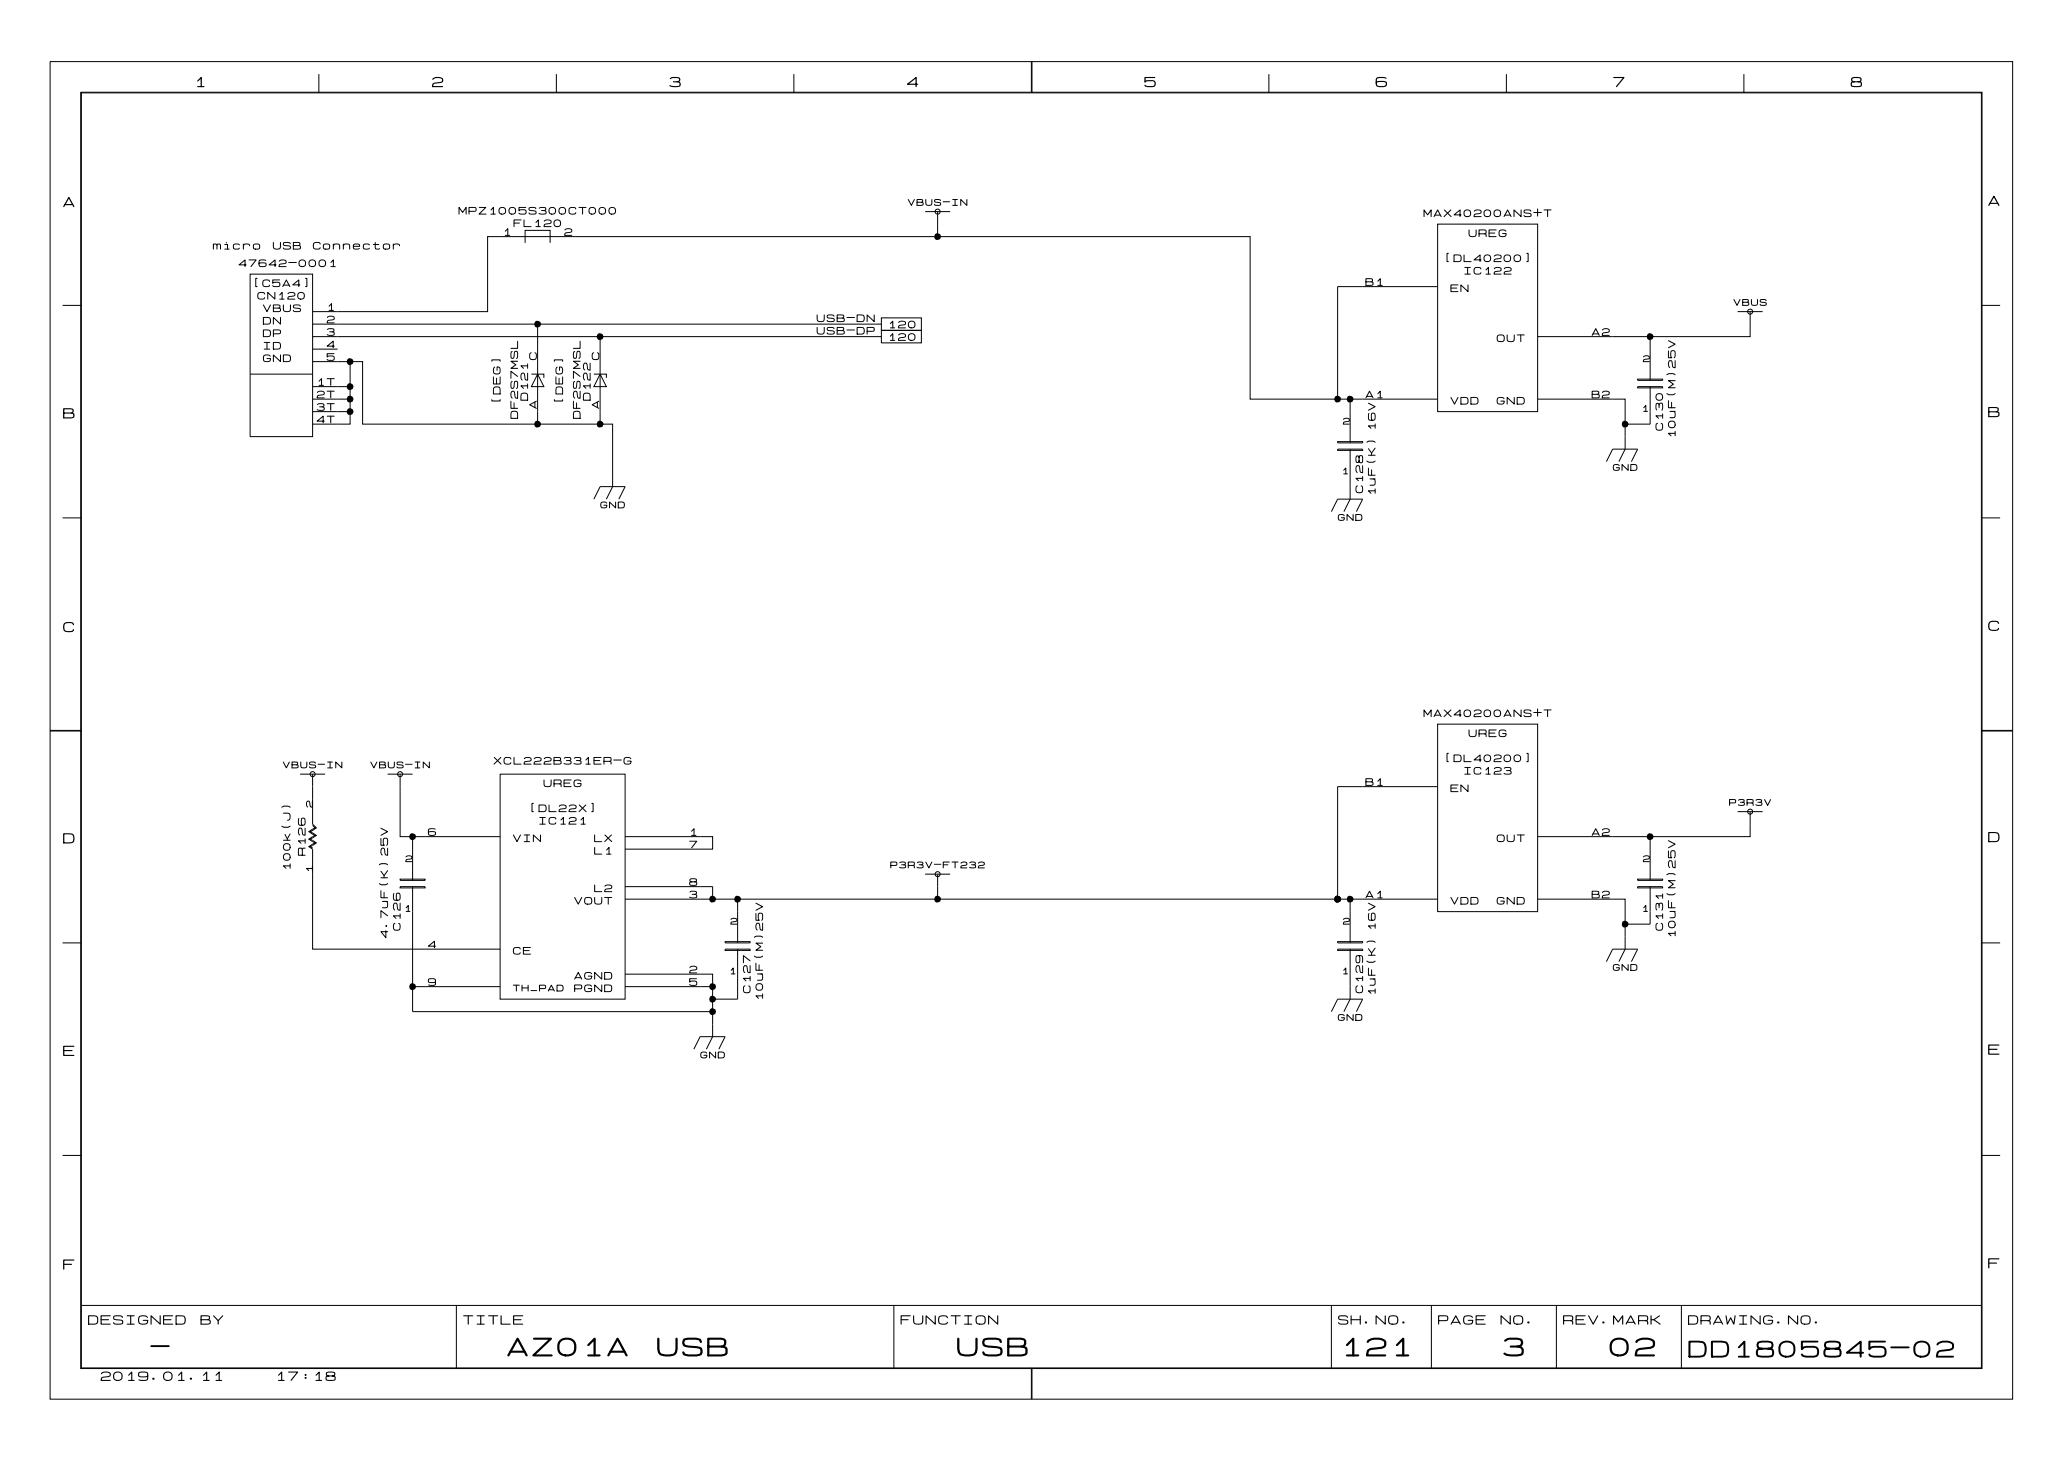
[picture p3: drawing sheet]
<svg xmlns="http://www.w3.org/2000/svg" width="297mm" height="210mm" viewBox="0 0 297 210" stroke-linecap="round" stroke-linejoin="round" font-family="sans-serif">
<g fill="none" stroke="#000" stroke-width=".14">
<path d="M7.2 8.9h282v192.1h-282zM11.6 13.3h273.2v183.3h-273.2zM11.7 13.3h273v183.2h-273zM45.8 10.6v2.7M79.9 10.6v2.7M114.1 10.6v2.7M148.2 8.9v4.4M148.3 8.9v4.4M182.3 10.6v2.7M216.4 10.6v2.7M250.6 10.6v2.7M35.9 39.4h9v23.3h-9z"/>
<path d="M71.9 34h-1.8v10.8h-21.6M75.4 34.9v-1.8h3.6v1.8M132.9 30.4h3.6M134.7 32.2v1.8h-62.8M134.7 34h44.9v23.3h27M134.7 30.4v1.8M206.6 32.2h14.3v26.9h-14.3zM9 43.9h2.7M35.9 53.8h9M44.9 48.4h80.8M44.9 55.5h5.4v5.4h-5.4M44.9 52h7.2v8.9h35.9v9l-.9 1.8"/>
<path d="M44.9 50.2h3.6M44.9 46.6h3.6M44.9 44.8h3.6M44.9 57.3h5.4M44.9 59.1h5.4M48.5 46.6h78.1M50.3 52v3.5M76.3 53.8h1.8v.5M77.2 53.8l.9 1.7h-1.8zM77.2 46.6v14.3M85.3 53.8h1.8v.5M86.2 53.8l.9 1.7h-1.8z"/>
<path d="M86.2 48.4v12.5M125.7 48.4h.9M126.6 45.7h5.8v1.8h-5.8zM126.6 47.5h5.8v1.8h-5.8zM194 57.3v6.3M206.6 41.2h-14.4v16.1M220.9 57.3h12.6v7.2l-.9 1.8M235.3 55.5h3.6v.2h-3.6zM235.3 54.5h3.6v.1h-3.6zM237.1 48.4v6.2M237.1 55.5v5.4h-3.6M249.7 44.8h3.5"/>
<path d="M251.4 44.8v3.6h-30.5M284.7 43.9h2.7M9 74.4h2.7M85.3 71.7l.9-1.8h3.6l-.9 1.8M191.3 73.5l.9-1.8h3.6l-.9 1.8M192.2 64.5h3.6v.2h-3.6zM192.2 63.4h3.6v.2h-3.6zM194 64.5v7.2l-.9 1.8M230.8 66.3l.9-1.8h3.6l-.9 1.8M284.7 74.4h2.7M7.2 105h4.5M7.2 104.9h4.5"/>
<path d="M43.1 111.2h3.6M44.9 118.6l.4 .3-.9 .6 .9 .5-.9 .6 .9 .5-.9 .5 .5 .4v14.4h27M44.9 111.2v7.2l.6 .5-.9 .6 .9 .5-.9 .6 .9 .5-.9 .5 .3 .2M55.7 111.2h3.6M57.5 111.2v9h14.4M71.9 111.2h17.9v32.3h-17.9zM206.6 104h14.3v27h-14.3zM206.6 113h-14.4v16.2M249.7 116.6h3.5M251.4 116.6v3.6h-30.5M284.7 104.9h4.5M284.7 105h4.5"/>
<path d="M9 135.5h2.7M57.5 127.4h3.6v.2h-3.6zM57.5 126.3h3.6v.2h-3.6zM59.3 127.4v14.4M59.3 120.2v6.3M89.8 140h12.6v8.9l-.9 1.8M89.8 127.4h12.6v1.8M89.8 129.2h44.9M89.8 120.2h12.6v1.8h-12.6M104.2 136.4h3.6v.1h-3.6zM104.2 135.3h3.6v.2h-3.6zM106 136.4v7.1h-3.6"/>
<path d="M106 129.2v6.3M132.9 125.6h3.6M134.7 125.6v3.6h57.5M192.2 136.4h3.6v.1h-3.6zM192.2 135.3h3.6v.2h-3.6zM194 129.2v6.3M194 136.4v7.1l-.9 1.8M206.6 129.2h-14.4M220.9 129.2h12.6v7.2l-.9 1.8M230.8 138.2l.9-1.8h3.6l-.9 1.8M235.3 127.4h3.6v.2h-3.6zM235.3 126.3h3.6v.2h-3.6z"/>
<path d="M237.1 120.2v6.3M237.1 127.4v5.4h-3.6M284.7 135.5h2.7M71.9 141.8h-12.6v3.5h43.1M89.8 141.8h12.6M99.7 150.7l.9-1.8h3.6l-.9 1.8M191.3 145.3l.9-1.8h3.6l-.9 1.8M9 166h2.7M284.7 166h2.7M11.7 187.6h273M65.6 187.6v8.9M128.4 187.6v8.9"/>
<path d="M148.2 196.5v4.5M148.3 196.5v4.5M191.3 187.6v8.9M205.7 187.6v8.9M223.6 187.6v8.9M241.6 187.6v8.9"/>
<circle cx="134.7" cy="30.4" r=".36"/>
<circle cx="251.4" cy="44.8" r=".36"/>
<circle cx="44.9" cy="111.2" r=".36"/>
<circle cx="57.5" cy="111.2" r=".36"/>
<circle cx="251.4" cy="116.6" r=".36"/>
<circle cx="134.7" cy="125.6" r=".36"/>
</g>
<g fill="#000">
<path d="M134.4 33.6l.3-.1 .4 .2 .1 .3-.1 .3-.4 .2-.3-.1-.2-.3 .1-.3zM50 55.1h.3l.4 .2 .1 .2-.1 .4-.5 .1-.2-.1-.2-.2 .1-.3zM50 51.5h.3l.4 .2 .1 .3-.1 .3-.5 .1-.2-.1-.2-.2 .1-.3zM50 58.7l.3-.1 .4 .3 .1 .2-.1 .4-.5 .1-.2-.1-.2-.2 .1-.3zM50 56.9h.3l.4 .2 .1 .2-.1 .4-.5 .1-.2-.1-.2-.2 .1-.3zM76.9 46.2l.3-.1 .4 .2 .1 .3-.1 .3-.4 .2-.3-.1-.1-.3v-.3zM85.9 47.9h.3l.4 .2 .1 .3-.1 .3-.4 .2-.3-.1-.1-.3v-.3zM191.9 56.9h.3l.4 .2 .1 .2-.1 .4-.5 .1-.3-.1-.1-.2v-.3zM193.7 56.9h.3l.4 .2 .1 .2-.1 .4-.5 .1-.3-.1-.1-.2v-.3zM236.8 47.9h.3l.4 .2 .1 .3-.1 .3-.5 .2-.3-.1-.1-.3v-.3zM76.9 60.5l.3-.1 .4 .2 .1 .3-.1 .4-.4 .1-.3-.1-.1-.2v-.3zM85.9 60.5l.3-.1 .4 .2 .1 .3-.1 .4-.4 .1-.3-.1-.1-.2v-.3z"/>
<path d="M233.2 60.5l.3-.1 .4 .2 .1 .3-.1 .4-.5 .1-.2-.1-.2-.2v-.3zM59 119.8l.3-.1 .4 .2 .1 .3-.1 .3-.5 .2-.3-.1-.1-.3v-.3zM102.1 128.8l.3-.1 .4 .2 .1 .3-.1 .3-.5 .2-.2-.1-.2-.3v-.3zM105.7 128.8l.3-.1 .4 .2 .1 .3-.1 .3-.5 .2-.3-.1-.1-.3v-.3zM134.4 128.8l.3-.1 .4 .2 .1 .3-.1 .3-.4 .2-.3-.1-.2-.3 .1-.3zM191.9 128.8l.3-.1 .4 .2 .1 .3-.1 .3-.5 .2-.3-.1-.1-.3v-.3zM193.7 128.8l.3-.1 .4 .2 .1 .3-.1 .3-.5 .2-.3-.1-.1-.3v-.3zM233.2 132.4l.3-.1 .4 .2 .1 .3-.1 .3-.5 .2-.2-.1-.2-.3v-.3zM236.8 119.8l.3-.1 .4 .2 .1 .3-.1 .3-.5 .2-.3-.1-.1-.3v-.3zM59 141.3h.3l.4 .2 .1 .3-.1 .3-.5 .1-.3-.1-.1-.2v-.3zM102.1 143.1h.3l.4 .2 .1 .2-.1 .4-.5 .1-.2-.1-.2-.2v-.3zM102.1 141.3h.3l.4 .2 .1 .3-.1 .3-.5 .1-.2-.1-.2-.2v-.3z"/>
<path d="M102.1 144.9h.3l.4 .2 .1 .2-.1 .4-.5 .1-.2-.1-.2-.2v-.3z"/>
</g>
<g font-size="3.6">
<text x="72.8" y="195.4">AZ01A</text>
<text x="94.3" y="195.4">USB</text>
<text x="137.4" y="195.4">USB</text>
<text x="192.5" y="195.4">121</text>
<text x="215.9" y="195.4">3</text>
<text x="231.1" y="195.4">02</text>
</g>
<g font-size="3.2">
<text x="21.6" y="195.3">-</text>
<text x="242.5" y="195.5">DD1805845-02</text>
</g>
<g font-size="2">
<text x="27.9" y="12.8">1</text>
<text x="62" y="12.8">2</text>
<text x="96.1" y="12.8">3</text>
<text x="130.2" y="12.8">4</text>
<text x="164.3" y="12.8">5</text>
<text x="197.6" y="12.8">6</text>
<text x="231.7" y="12.8">7</text>
<text x="265.8" y="12.8">8</text>
<text x="285.6" y="29.8">A</text>
<text x="9" y="30">A</text>
<text x="9" y="60.4">B</text>
<text x="285.6" y="60.2">B</text>
<text x="9" y="91.1">C</text>
<text x="285.6" y="90.9">C</text>
<text x="9" y="121.4">D</text>
<text x="285.6" y="121.3">D</text>
<text x="9" y="152">E</text>
<text x="285.6" y="151.8">E</text>
<text x="9" y="182.7">F</text>
<text x="285.6" y="182.5">F</text>
</g>
<g font-size="1.8">
<text x="12.6" y="190.6">DESIGNED</text>
<text x="28.7" y="190.6">BY</text>
<text x="66.5" y="190.6">TITLE</text>
<text x="129.3" y="190.6">FUNCTION</text>
<text x="192.2" y="190.6">SH.NO.</text>
<text x="206.6" y="190.6">PAGE</text>
<text x="215.5" y="190.6">NO.</text>
<text x="224.5" y="190.6">REV.MARK</text>
<text x="242.5" y="190.6">DRAWING.NO.</text>
<text x="14.4" y="198.6">2019.01.11</text>
<text x="39.5" y="198.6">17:18</text>
</g>
<g font-size="1.4">
<text x="65.8" y="31">MPZ1005S300CT000</text>
<text x="72.2" y="34.1">1</text>
<text x="73.7" y="32.8">FL120</text>
<text x="81" y="34.1">2</text>
<text x="204.5" y="31.4">MAX40200ANS+T</text>
<text x="211" y="34.2">UREG</text>
<text x="30.5" y="36">micro</text>
<text x="34.2" y="38.6">47642-0001</text>
<text x="36.2" y="41.4">[C5A4]</text>
<text x="39.2" y="36">USB</text>
<text x="44.9" y="36">Connector</text>
<text x="196.1" y="41.2">B1</text>
<text x="207.4" y="37.8">[DL40200]</text>
<text x="210.2" y="39.6">IC122</text>
<text x="36.9" y="43.2">CN120</text>
<text x="37.7" y="45">VBUS</text>
<text x="37.7" y="46.8">DN</text>
<text x="46.9" y="46.6">2</text>
<text x="46.9" y="44.8">1</text>
<text x="117.3" y="46.5">USB-DN</text>
<text x="127.5" y="47.4">120</text>
<text x="208.3" y="42.1">EN</text>
<text x="37.7" y="48.6">DP</text>
<text x="37.7" y="50.4">ID</text>
<text x="37.7" y="52.2">GND</text>
<text x="46.9" y="52">5</text>
<text x="46.9" y="50.2">4</text>
<text x="46.9" y="48.4">3</text>
<text x="77.3" y="51.8" transform="rotate(-90 77.3 51.8)">C</text>
<text x="86.3" y="51.8" transform="rotate(-90 86.3 51.8)">C</text>
<text x="117.3" y="48.3">USB-DP</text>
<text x="127.5" y="49.2">120</text>
<text x="215" y="49.3">OUT</text>
<text x="228.6" y="48.4">A2</text>
<text x="45.5" y="57.4">2T</text>
<text x="45.5" y="55.6">1T</text>
<text x="45.5" y="59.2">3T</text>
<text x="72.1" y="58.2" transform="rotate(-90 72.1 58.2)">[DEG]</text>
<text x="76.1" y="57.6" transform="rotate(-90 76.1 57.6)">D121</text>
<text x="77.3" y="58.8" transform="rotate(-90 77.3 58.8)">A</text>
<text x="81.1" y="58.2" transform="rotate(-90 81.1 58.2)">[DEG]</text>
<text x="85" y="57.6" transform="rotate(-90 85 57.6)">D122</text>
<text x="86.3" y="58.8" transform="rotate(-90 86.3 58.8)">A</text>
<text x="196.1" y="57.4">A1</text>
<text x="208.3" y="58.3">VDD</text>
<text x="215" y="58.3">GND</text>
<text x="228.6" y="57.4">B2</text>
<text x="45.5" y="61">4T</text>
<text x="74.6" y="60.2" transform="rotate(-90 74.6 60.2)">DF2S7MSL</text>
<text x="83.6" y="60.2" transform="rotate(-90 83.6 60.2)">DF2S7MSL</text>
<text x="239.1" y="61.9" transform="rotate(-90 239.1 61.9)">C130</text>
<text x="240.9" y="63" transform="rotate(-90 240.9 63)">10uF(M)25V</text>
<text x="196" y="70.9" transform="rotate(-90 196 70.9)">C128</text>
<text x="197.8" y="71.3" transform="rotate(-90 197.8 71.3)">1uF(K) 16V</text>
<text x="204.5" y="103.2">MAX40200ANS+T</text>
<text x="211" y="106.1">UREG</text>
<text x="70.9" y="110">XCL222B331ER-G</text>
<text x="78" y="113.3">UREG</text>
<text x="196.1" y="113.1">B1</text>
<text x="207.4" y="109.7">[DL40200]</text>
<text x="208.3" y="114">EN</text>
<text x="210.2" y="111.5">IC123</text>
<text x="75.9" y="116.9">[DL22X]</text>
<text x="77.3" y="118.7">IC121</text>
<text x="41.9" y="125.1" transform="rotate(-90 41.9 125.1)">100k(J)</text>
<text x="44.1" y="123" transform="rotate(-90 44.1 123)">R126</text>
<text x="61.4" y="120.3">6</text>
<text x="73.6" y="121.2">VIN</text>
<text x="85.3" y="121.2">LX</text>
<text x="85.3" y="123">L1</text>
<text x="99" y="120.3">1</text>
<text x="99" y="122.1">7</text>
<text x="215" y="121.2">OUT</text>
<text x="228.6" y="120.3">A2</text>
<text x="82.4" y="130.1">VOUT</text>
<text x="85.3" y="128.4">L2</text>
<text x="99" y="129.3">3</text>
<text x="99" y="127.5">8</text>
<text x="196.1" y="129.3">A1</text>
<text x="208.3" y="130.1">VDD</text>
<text x="215" y="130.1">GND</text>
<text x="228.6" y="129.3">B2</text>
<text x="55.9" y="134.8" transform="rotate(-90 55.9 134.8)">4.7uF(K) 25V</text>
<text x="57.7" y="133.8" transform="rotate(-90 57.7 133.8)">C126</text>
<text x="61.4" y="136.4">4</text>
<text x="73.6" y="137.3">CE</text>
<text x="239.1" y="133.8" transform="rotate(-90 239.1 133.8)">C131</text>
<text x="240.9" y="134.8" transform="rotate(-90 240.9 134.8)">10uF(M)25V</text>
<text x="61.4" y="141.8">9</text>
<text x="82.4" y="142.7">PGND</text>
<text x="82.4" y="140.9">AGND</text>
<text x="99" y="140">2</text>
<text x="99" y="141.8">5</text>
<text x="108" y="142.7" transform="rotate(-90 108 142.7)">C127</text>
<text x="109.8" y="143.8" transform="rotate(-90 109.8 143.8)">10uF(M)25V</text>
<text x="196" y="142.7" transform="rotate(-90 196 142.7)">C129</text>
<text x="197.8" y="143.1" transform="rotate(-90 197.8 143.1)">1uF(K) 16V</text>
</g>
<g font-size="1.3">
<text x="130.4" y="29.7">VBUS-IN</text>
<text x="249" y="44.1">VBUS</text>
<text x="236" y="52.2">2</text>
<text x="235.8" y="59.3">1</text>
<text x="192.9" y="61.2">2</text>
<text x="192.7" y="68.3">1</text>
<text x="231.7" y="67.8">GND</text>
<text x="86.2" y="73.2">GND</text>
<text x="192.2" y="75">GND</text>
<text x="40.6" y="110.5">VBUS-IN</text>
<text x="53.2" y="110.5">VBUS-IN</text>
<text x="45.1" y="116.1" transform="rotate(-90 45.1 116.1)">2</text>
<text x="248.4" y="115.9">P3R3V</text>
<text x="45.1" y="125.4" transform="rotate(-90 45.1 125.4)">1</text>
<text x="58.2" y="124">2</text>
<text x="127.9" y="124.9">P3R3V-FT232</text>
<text x="236" y="124">2</text>
<text x="58" y="131.2">1</text>
<text x="235.8" y="131.2">1</text>
<text x="104.9" y="133">2</text>
<text x="192.9" y="133">2</text>
<text x="73.6" y="142.6">TH_PAD</text>
<text x="104.7" y="140.1">1</text>
<text x="192.7" y="140.1">1</text>
<text x="231.7" y="139.6">GND</text>
<text x="192.2" y="146.8">GND</text>
<text x="100.6" y="152.2">GND</text>
</g>
</svg>
